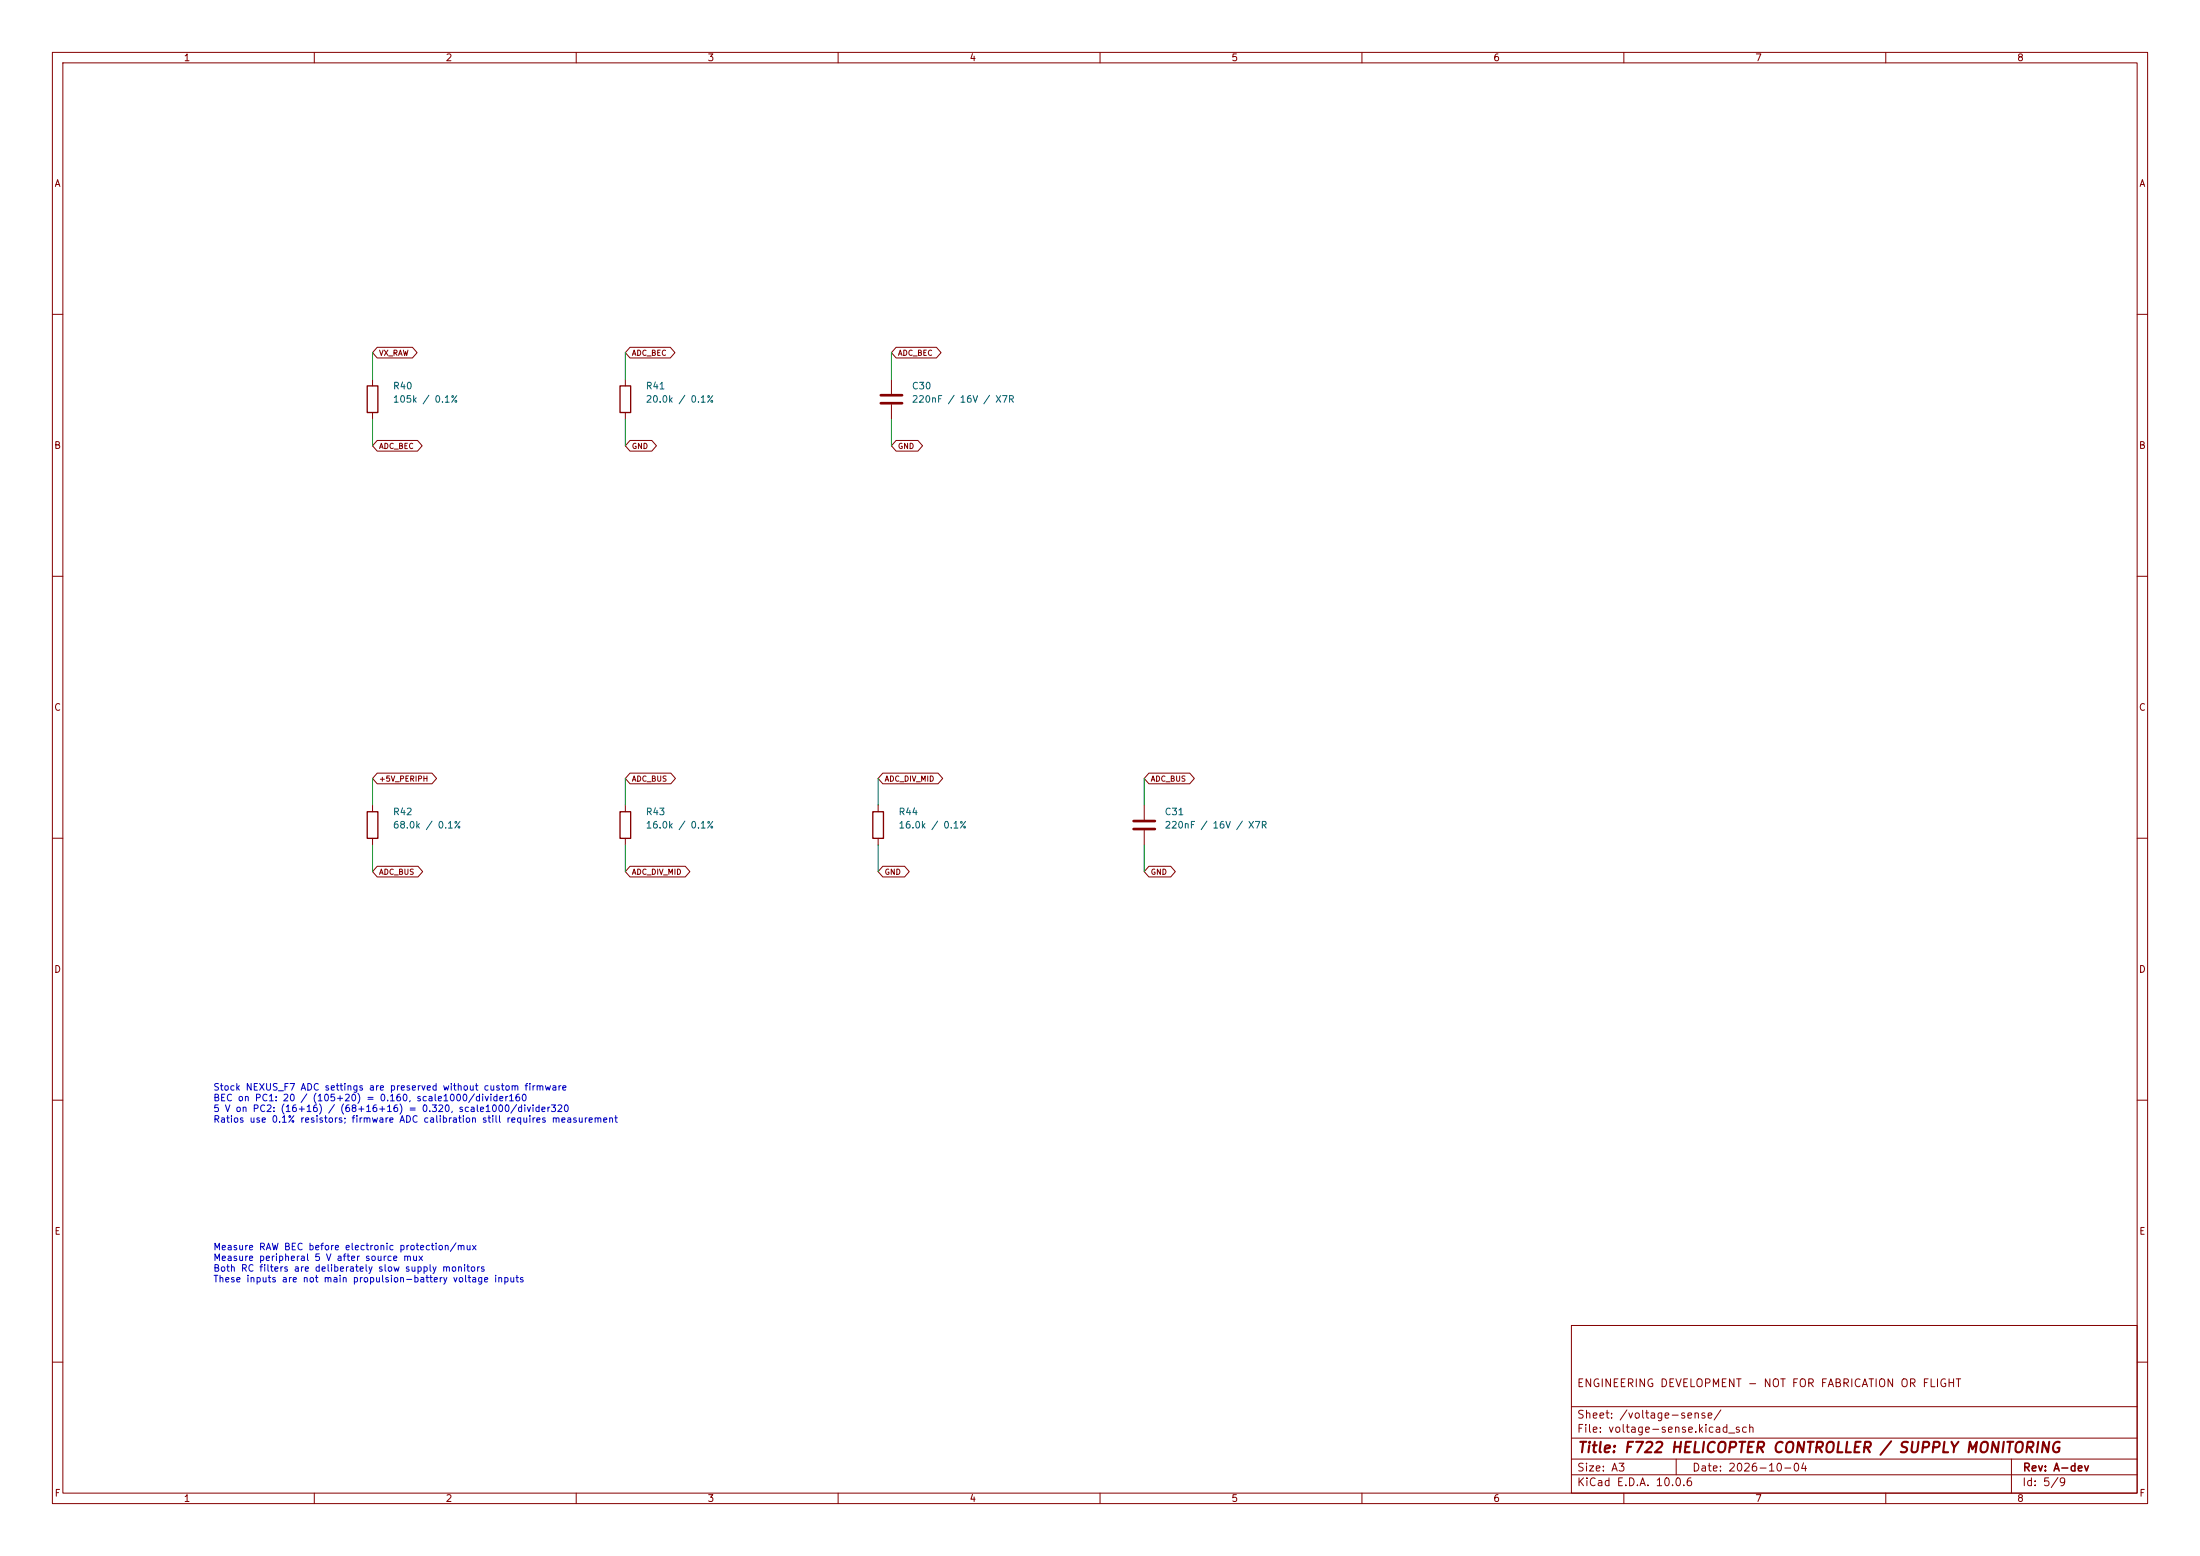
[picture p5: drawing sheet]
<svg xmlns="http://www.w3.org/2000/svg" width="420mm" height="297mm" viewBox="0 0 420 297" stroke-linecap="round" stroke-linejoin="round" font-family="sans-serif">
<g fill="none" stroke="#840000" stroke-width=".19">
<path d="M10 10h400v277h-400zM12 12h396v273h-396zM60 10v2M110 10v2M160 10v2M210 10v2M260 10v2M310 10v2M360 10v2M10 60h2M71.1 72.4v1.3M71.1 78.7v1.3"/>
<path d="M72 66.3h6.7l.9 1-.9 1h-6.7l-.9-1zM119.4 72.4v1.3M119.4 78.7v1.3M120.3 66.3h7.7l.9 1-.9 1h-7.7l-.9-1zM170.2 72.4v2.8M170.2 77.2v2.8M171.1 66.3h7.7l.9 1-.9 1h-7.7l-.9-1zM408 60h2M72 84.1h7.7l.9 1-.9 1h-7.7l-.9-1zM120.3 84.1h4.1l.9 1-.9 1h-4.1l-.9-1zM171.1 84.1h4.1l.9 1-.9 1h-4.1l-.9-1zM10 110h2"/>
<path d="M408 110h2M10 160h2M71.1 153.7v1.2M72 147.6h10.5l.9 1-.9 1h-10.5l-.9-1zM119.4 153.7v1.2M120.3 147.6h7.8l.9 1-.9 1h-7.8l-.9-1zM167.6 153.7v1.2M168.5 147.6h10.6l.9 1-.9 1h-10.6l-.9-1zM218.4 153.7v2.8M218.4 158.5v2.8M219.3 147.6h7.8l.9 1-.9 1h-7.8l-.9-1zM408 160h2"/>
<path d="M71.1 160v1.3M72 165.4h7.8l.9 1-.9 1h-7.8l-.9-1zM119.4 160v1.3M120.3 165.4h10.5l.9 1-.9 1h-10.5l-.9-1zM167.6 160v1.3M168.5 165.4h4.2l.9 1-.9 1h-4.2l-.9-1zM219.3 165.4h4.2l.9 1-.9 1h-4.2l-.9-1zM10 210h2M408 210h2M300 253h108v32h-108zM10 260h2M300 278.5h108"/>
<path d="M300 274.5h108M300 268.5h108M320 278.5v3M384 278.5v6.5M408 260h2M60 285v2M110 285v2M160 285v2M210 285v2M260 285v2M300 281.5h108M310 285v2"/>
<path d="M360 285v2"/>
</g>
<path d="M70.1 73.7h2v5h-2zM118.4 73.7h2v5h-2zM70.1 154.9h2v5.1h-2zM118.4 154.9h2v5.1h-2zM166.6 154.9h2.1v5.1h-2.1z" fill="none" stroke="#840000" stroke-width=".25"/>
<path d="M168.1 75.4h4.1M168.1 77h4.1M216.4 156.7h4.1M216.4 158.2h4.1" fill="none" stroke="#840000" stroke-width=".51"/>
<g fill="none" stroke="#009600" stroke-width=".19">
<path d="M71.1 67.3v5.1M119.4 67.3v5.1M170.2 67.3v5.1M71.1 80v5.1M119.4 80v5.1M170.2 80v5.1M71.1 148.6v5.1M119.4 148.6v5.1M167.6 148.6v5.1M218.4 148.6v5.1M71.1 161.3v5.1M119.4 161.3v5.1"/>
<path d="M167.6 161.3v5.1M218.4 161.3v5.1"/>
</g>
<text font-size="2" fill="#840000" x="301" y="277.8">Title: F722 HELICOPTER CONTROLLER / SUPPLY MONITORING</text>
<g font-size="1.5" fill="#840000">
<text x="300.9" y="265.1">ENGINEERING DEVELOPMENT - NOT FOR FABRICATION OR FLIGHT</text>
<text x="300.9" y="273.8">File: voltage-sense.kicad_sch</text>
<text x="300.9" y="271.1">Sheet: /voltage-sense/</text>
<text x="300.9" y="281.2">Size: A3</text>
<text x="322.9" y="281.2">Date: 2026-10-04</text>
<text x="386" y="281.2">Rev: A-dev</text>
<text x="300.9" y="284">KiCad E.D.A. 10.0.6</text>
<text x="385.9" y="284">Id: 5/9</text>
</g>
<g font-size="1.3" fill="#840000">
<text x="35" y="12">1</text>
<text x="85" y="12">2</text>
<text x="135" y="12">3</text>
<text x="185" y="12">4</text>
<text x="235" y="12">5</text>
<text x="285" y="12">6</text>
<text x="335" y="12">7</text>
<text x="385" y="12">8</text>
<text x="10.3" y="36">A</text>
<text x="408.3" y="36">A</text>
<text x="10.2" y="86">B</text>
<text x="408.2" y="86">B</text>
<text x="10.2" y="136">C</text>
<text x="408.2" y="136">C</text>
<text x="10.2" y="186">D</text>
<text x="408.2" y="186">D</text>
<text x="10.3" y="236">E</text>
<text x="408.3" y="236">E</text>
<text x="10.3" y="286">F</text>
<text x="35" y="287">1</text>
<text x="85" y="287">2</text>
<text x="135" y="287">3</text>
<text x="185" y="287">4</text>
<text x="235" y="287">5</text>
<text x="285" y="287">6</text>
<text x="335" y="287">7</text>
<text x="385" y="287">8</text>
<text x="408.3" y="286">F</text>
</g>
<g font-size="1.3" fill="#006464">
<text x="74.9" y="74.6">R40</text>
<text x="74.9" y="77.2">105k / 0.1%</text>
<text x="123.2" y="74.6">R41</text>
<text x="123.2" y="77.2">20.0k / 0.1%</text>
<text x="174" y="74.6">C30</text>
<text x="174" y="77.2">220nF / 16V / X7R</text>
<text x="74.9" y="155.9">R42</text>
<text x="123.2" y="155.9">R43</text>
<text x="171.4" y="155.9">R44</text>
<text x="222.2" y="155.9">C31</text>
<text x="74.9" y="158.4">68.0k / 0.1%</text>
<text x="123.2" y="158.4">16.0k / 0.1%</text>
<text x="171.4" y="158.4">16.0k / 0.1%</text>
<text x="222.2" y="158.4">220nF / 16V / X7R</text>
</g>
<g font-size="1.3" fill="#0000c2">
<text x="40.6" y="208.5">Stock NEXUS_F7 ADC settings are preserved without custom firmware</text>
<text x="40.6" y="210.5">BEC on PC1: 20 / (105+20) = 0.160, scale1000/divider160</text>
<text x="40.6" y="212.6">5 V on PC2: (16+16) / (68+16+16) = 0.320, scale1000/divider320</text>
<text x="40.6" y="214.6">Ratios use 0.1% resistors; firmware ADC calibration still requires measurement</text>
<text x="40.6" y="238.9">Measure RAW BEC before electronic protection/mux</text>
<text x="40.6" y="241">Measure peripheral 5 V after source mux</text>
<text x="40.6" y="243">Both RC filters are deliberately slow supply monitors</text>
<text x="40.6" y="245.1">These inputs are not main propulsion-battery voltage inputs</text>
</g>
<g font-size="1" fill="#840000">
<text x="72.3" y="68.2">VX_RAW</text>
<text x="120.5" y="68.2">ADC_BEC</text>
<text x="171.3" y="68.2">ADC_BEC</text>
<text x="72.3" y="85.9">ADC_BEC</text>
<text x="120.5" y="85.9">GND</text>
<text x="171.3" y="85.9">GND</text>
<text x="72.3" y="149.4">+5V_PERIPH</text>
<text x="120.5" y="149.4">ADC_BUS</text>
<text x="168.8" y="149.4">ADC_DIV_MID</text>
<text x="219.6" y="149.4">ADC_BUS</text>
<text x="72.3" y="167.2">ADC_BUS</text>
<text x="120.5" y="167.2">ADC_DIV_MID</text>
<text x="168.8" y="167.2">GND</text>
<text x="219.6" y="167.2">GND</text>
</g>
</svg>
